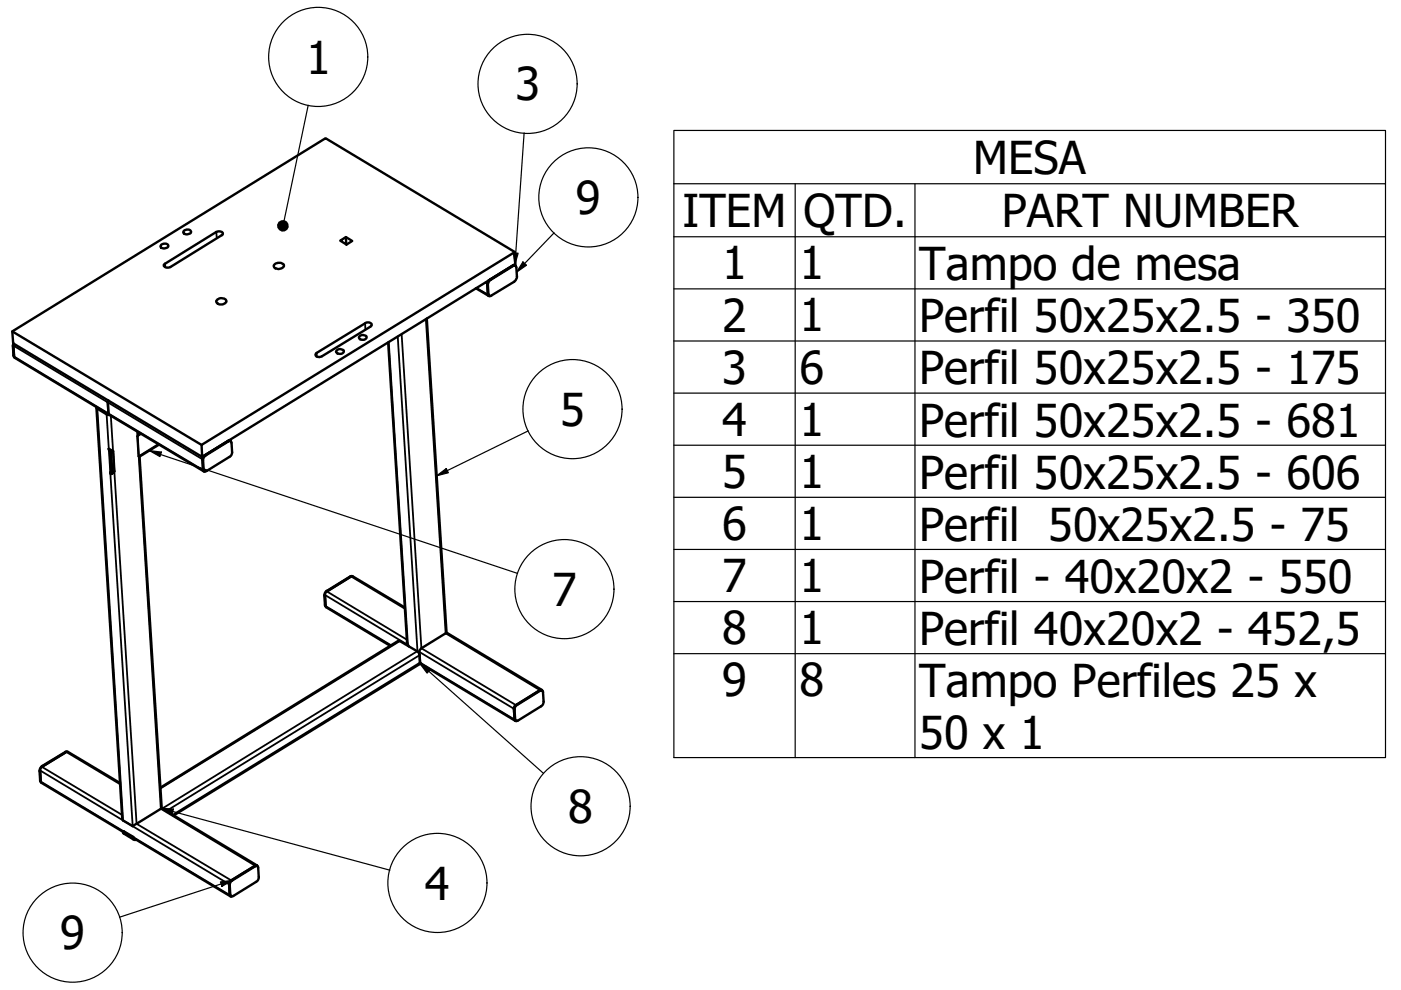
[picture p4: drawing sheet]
<svg xmlns="http://www.w3.org/2000/svg" width="297mm" height="210mm" viewBox="0 0 297 210" stroke-linecap="round" stroke-linejoin="round" font-family="sans-serif">
<!-- layer: Visible (ISO) -->
<g fill="none" stroke="#000" stroke-width=".51">
<path d="M34.2 51.9a.88 .88 0 0 1 1.5 .3 .95 .95 0 0 1-1.7 0zM34.7 56.1l11.1-6.9a.99 .99 0 0 1 1.4 .3l-.1 .3-11 6.8a.99 .99 0 0 1-1.4-.3zM39 48.9a.8 .8 0 0 1 .9-.3 .8 .8 0 0 1 .5 .8 .95 .95 0 0 1-1.5-.2zM58.3 56a1.24 1.24 0 0 1 1.9 .3 1.22 1.22 0 0 1-2.2 .1zM73.3 50.3l1.4 .8-1.2 .8-1.4-.9 1.2-.7 .1 1.5M103.8 59.5l5-3.1 .5-.1 .2 .4 .1 1.9-.3 .8-5.3 3.4h-.2l-.2-.3-.2-2.1zM103.9 59.3l-.5 .4-.1 .5 .1 2.3 .3 .2M108.7 56.3l.6 .1M109.1 56.1l.1 .1M109.2 53.4l-66.5 40.9 .2 2.6-40.1-24.1-.2-2.5 66.4-41 40.2 24.1 .1 2.6-66.4 40.9M109.3 56.4l-.1-.2h-.4l-5.2 3.3-.3 .5 .1 2.5 .2 .3h.2M2.6 70.3l40.1 24"/>
<path d="M2.9 72.8l-.2 .6 .3 2.3M2.9 73.4l.1 2M2.9 72.9l-.1 .4 .2 2.4 .1 .2 20 12M46.1 63.5a1.37 1.37 0 0 1 1.9 .3 1.2 1.2 0 0 1-1 .8 1.2 1.2 0 0 1-1.2-.6zM67 75l10.4-6.4a.82 .82 0 0 1 .8-.3 .82 .82 0 0 1 .6 .7l-10.5 6.5a1.02 1.02 0 0 1-1.4-.3zM71.4 74.3a.95 .95 0 0 1 1.5 .2 .9 .9 0 0 1-.8 .5 .9 .9 0 0 1-.9-.5zM76.3 71.3a.95 .95 0 0 1 1.4 .2 .9 .9 0 0 1-.8 .5 .9 .9 0 0 1-.8-.5zM82.3 72.6l4 63.8 .3 .6M90.5 67.5l4.2 66.7M100.9 61.1l2.7 1.6M20.4 86.5l5.5 87.1 .2 .4 2 1.2 6.2-3.8M20.4 86.3l.1 .3 2.1 1.3 .6 .1"/>
<path d="M23 84.9l-.1 .4 .2 2.6M23.1 95.2l.9 .5 .3 4.2-.6 .6M23.1 95.2l.5 .7 .2 4.4-.2 .2-.2-.3M23.1 95.2l.2 .5 .3 4.3-.2 .2M23.1 87.9l20.1 12M29.3 91.6l-.2 .9 .3 4.2 .2 .1M29.6 96.8l4.7 74.6M33.7 94.3l-4.1 2.5M43.4 96.7l5.1-3.1h.5l.2 2.3-.2 .7-5.5 3.4-.3-.3-.1-2.1 .1-.6zM43.5 96.5l-.4 .4-.2 .5 .2 2.3 .2 .2M48.3 93.5l.5-.1 .1 .2M48.7 93.3l.1 .1"/>
<path d="M49 93.6l-.2-.2h-.3l-5.3 3.3-.3 .5 .2 2.5 .1 .2 .2 .1M23.4 100.2h.1M68.9 126.3l.1 2M74.3 122.3l-4.8 3M74.5 122.1l-5.3 3.2-.4 .8 .1 2.3 .1 .2M85.9 128.8l-11.2-6.7-5.7 3.5-.1 .5 .1 2.5 .2 .1 13.5 8.2M13.9 159.5l-4.8 3M14.2 159.4h-.3l-5.1 3.1-.4 .8 .1 2.3 .1 .2M89 140.7l.2 .1M109.3 149.7l5.2-3.2 .4-.1 .2 .2 .2 2.3-.3 .6-5.5 3.4-.3-.3-.1-2.3zM114.9 146.3l-20.1-12.1-.3 .1-5.4 3.4-.2 .5 .3 2.6 20 12M114.9 146.4h-.5l-5.2 3.2-.2 .6 .1 2.4 .3 .2"/>
<path d="M115 146.5l-.1-.2h-.4l-5.3 3.3-.2 .5 .1 2.5 .1 .2 .3 .1M8.5 163.5l.1 2M25.5 166l-11.2-6.6-5.4 3.2-.4 .6 .1 2.6 .2 .2 17.3 10.4M26.1 176.4l.1-.2 2.1 1.3 .3 .4 20.2 12.1M26.1 176.4l.1 .3 2.1 1.3h.6M34 167l50.5-31.1h.2l4.1 2.4 .2 .6v1.9l-52.2 32.1M34.3 171.4l20.2 12.1M49 186.9l5.1-3.2 .4-.1 .2 .2 .2 2.4-.3 .5-5.5 3.4-.3-.3-.1-2.3zM54.5 183.6h-.5l-5.2 3.3-.2 .7 .1 2 .1 .3 .2 .1M54.6 183.7l-.2-.3-.3 .2-5.3 3.2-.2 .5 .1 2.5 .1 .2h.3"/>
</g>
<!-- layer: Visible Narrow (ISO) -->
<g fill="none" stroke="#000" stroke-width=".38">
<path d="M35 55.9l.1 .8M45.8 49.2l.2 1.3M102.9 59.9l.4 .3M103.9 59.3h.1M108.7 56.3l.1 .1M2.7 73.4h.2M2.8 73.3l40.1 24.1M2.9 75.3l.1 .1M3 75.6l40.1 24.1M67.1 74.8l.1 .8M77.4 68.6l.1 1.3M82.4 72.5l4.1 64.3-17.6-10.7"/>
<path d="M84.3 71.3l4.2 66.8M85.2 70.8l4.1 66.6 20.1 12.1M90.3 67.7l4.2 66.6 20 12M101 61.1l2.4 1.4M103.3 60.4h.1M103.4 62.3l.2 .1M20.6 86.6l5.5 87.4M22.6 87.9l5.5 87.3M23.5 88.1l5.5 86.6 20 12M24 95.7l-.4 .2M24.3 99.9l-.5 .3M29.1 91.5l5 80 20 12.1"/>
<path d="M30 92l-.9 .5M33.6 94.1l-4.2 2.6M42.9 97.5l.2 .1M43.1 99.5l.1 .1M43.5 96.5l.1 .1M48.3 93.5l.2 .1M68.8 126.3h.1M68.9 128.2l.1 .1M69 128.5l13.9 8.3M69.3 125.4l16.9 10.2M69.3 125.3h.2M74.2 122.3h.1"/>
<path d="M74.4 122.2l11.5 6.9M84.8 135.9l-50.8 31.3M88.5 138.1l-54.1 33.3M88.9 138.2l20.1 12.1M89 138.9l-53.7 33M13.8 159.5h.1M14 159.4l11.5 6.9M89 140.5l-52.4 32.3M89.1 140.5l20 12.1M109 150.4l.1 .1M109.1 152.4l.1 .1M109.5 149.4l.2 .1"/>
<path d="M114.4 146.4l.1 .1M8.4 163.5h.1M8.5 163.4l40.1 24.1M8.5 165.5h.1M8.6 165.7l40.1 24.1M8.9 162.6l16.9 10.2M9 162.4l.1 .1M26.2 176.2l.1 .6M28.3 177.5v.5M48.6 187.6l.1 .1M48.7 189.6l.1 .1M49.1 186.6l.2 .1"/>
<path d="M54 183.6l.1 .1"/>
</g>
<!-- layer: Visible (ISO) -->
<circle cx="89" cy="140.7" r=".25" fill="#000"/>
<!-- layer: Symbol (ISO) -->
<g fill="none" stroke="#000" stroke-width=".25">
<path d="M65.3 22.3l-5 24.3M111.1 28.2l-1.9 28M142.9 39v-11.3h150.9v11.3M142.9 39h150.9v11.2M142.9 39v121.6h150.9v-110.4M168.6 39v121.6M194 39v121.6M108.8 53.6l1.1 .1-.7 2.5zM110.9 55.5l.7 .7-2.1 1.5zM117.5 49.4l-8 8.3M142.9 50.2h150.9M142.9 61.2h150.9"/>
<path d="M142.9 72.3h150.9M31.7 95.5l2.5 .4-.3 .9zM31.7 95.5l78 26.1M112 91.3l-19.4 9.6M142.9 83.3h150.9M142.9 94.4h150.9M92.6 100.9l2-1.6 .5 .9zM142.9 105.4h150.9M142.9 116.5h150.9M142.9 127.5h150.9M142.9 138.6h150.9M89 140.7l2.2 1.3-.6 .7z"/>
<path d="M89 140.7l26.3 23.3M34.2 171.4l2.6 .1-.3 1zM34.2 171.4l48.5 13.1M46.7 187l2.6-.3-2.2 1.2zM49.3 186.7l-24 7.8"/>
<circle cx="67.5" cy="12.1" r="10.5"/>
<circle cx="111.9" cy="17.8" r="10.5"/>
<circle cx="124.7" cy="41.8" r="10.5"/>
<circle cx="121.4" cy="86.7" r="10.5"/>
<circle cx="119.7" cy="124.9" r="10.5"/>
<circle cx="123.1" cy="170.9" r="10.5"/>
<circle cx="15.4" cy="197.7" r="10.5"/>
<circle cx="92.7" cy="187.2" r="10.5"/>
</g>
<g fill="#000">
<path d="M108.8 53.6l1.1 .1-.7 2.5z" fill-rule="evenodd"/>
<path d="M110.9 55.5l.7 .7-2.1 1.5z" fill-rule="evenodd"/>
<path d="M31.7 95.5l2.5 .4-.3 .9z" fill-rule="evenodd"/>
<path d="M92.6 100.9l2-1.6 .5 .9z" fill-rule="evenodd"/>
<path d="M89 140.7l2.2 1.3-.6 .7z" fill-rule="evenodd"/>
<path d="M34.2 171.4l2.6 .1-.3 1z" fill-rule="evenodd"/>
<path d="M46.7 187l2.6-.3-2.2 1.2z" fill-rule="evenodd"/>
<circle cx="60" cy="47.9" r="1.25"/>
</g>
<g font-size="9.6">
<text x="64.9" y="15.6">1</text>
<text x="109.3" y="21.3">3</text>
<text x="206.3" y="36.9">MESA</text>
<text x="122.1" y="45.4">9</text>
<text x="144.7" y="48">ITEM</text>
<text x="170.4" y="48.2">QTD.</text>
<text x="212.4" y="48">PART NUMBER</text>
<text x="153.1" y="59.2">1</text>
<text x="169.5" y="59.2">1</text>
<text x="194.9" y="59.3">Tampo de mesa</text>
<text x="153.1" y="70.3">2</text>
<text x="169.5" y="70.3">1</text>
<text x="194.9" y="70.5">Perfil 50x25x2.5 - 350</text>
<text x="153.1" y="81.4">3</text>
<text x="169.5" y="81.4">6</text>
<text x="194.9" y="81.5">Perfil 50x25x2.5 - 175</text>
<text x="118.7" y="90.3">5</text>
<text x="153.1" y="92.4">4</text>
<text x="169.5" y="92.4">1</text>
<text x="194.9" y="92.6">Perfil 50x25x2.5 - 681</text>
<text x="153.1" y="103.4">5</text>
<text x="169.5" y="103.4">1</text>
<text x="194.9" y="103.6">Perfil 50x25x2.5 - 606</text>
<text x="153.1" y="114.5">6</text>
<text x="169.5" y="114.5">1</text>
<text x="194.9" y="114.7">Perfil 50x25x2.5 - 75</text>
<text x="153.1" y="125.5">7</text>
<text x="169.5" y="125.5">1</text>
<text x="194.9" y="125.6">Perfil - 40x20x2 - 550</text>
<text x="117.1" y="128.4">7</text>
<text x="153.1" y="136.6">8</text>
<text x="169.5" y="136.6">1</text>
<text x="194.9" y="136.7">Perfil 40x20x2 - 452,5</text>
<text x="153.1" y="147.7">9</text>
<text x="169.5" y="147.7">8</text>
<text x="194.9" y="147.7">Tampo Perfiles 25 x</text>
<text x="194.9" y="158.8">50 x 1</text>
<text x="120.5" y="174.5">8</text>
<text x="90.1" y="190.7">4</text>
<text x="12.8" y="201.3">9</text>
</g>
</svg>
